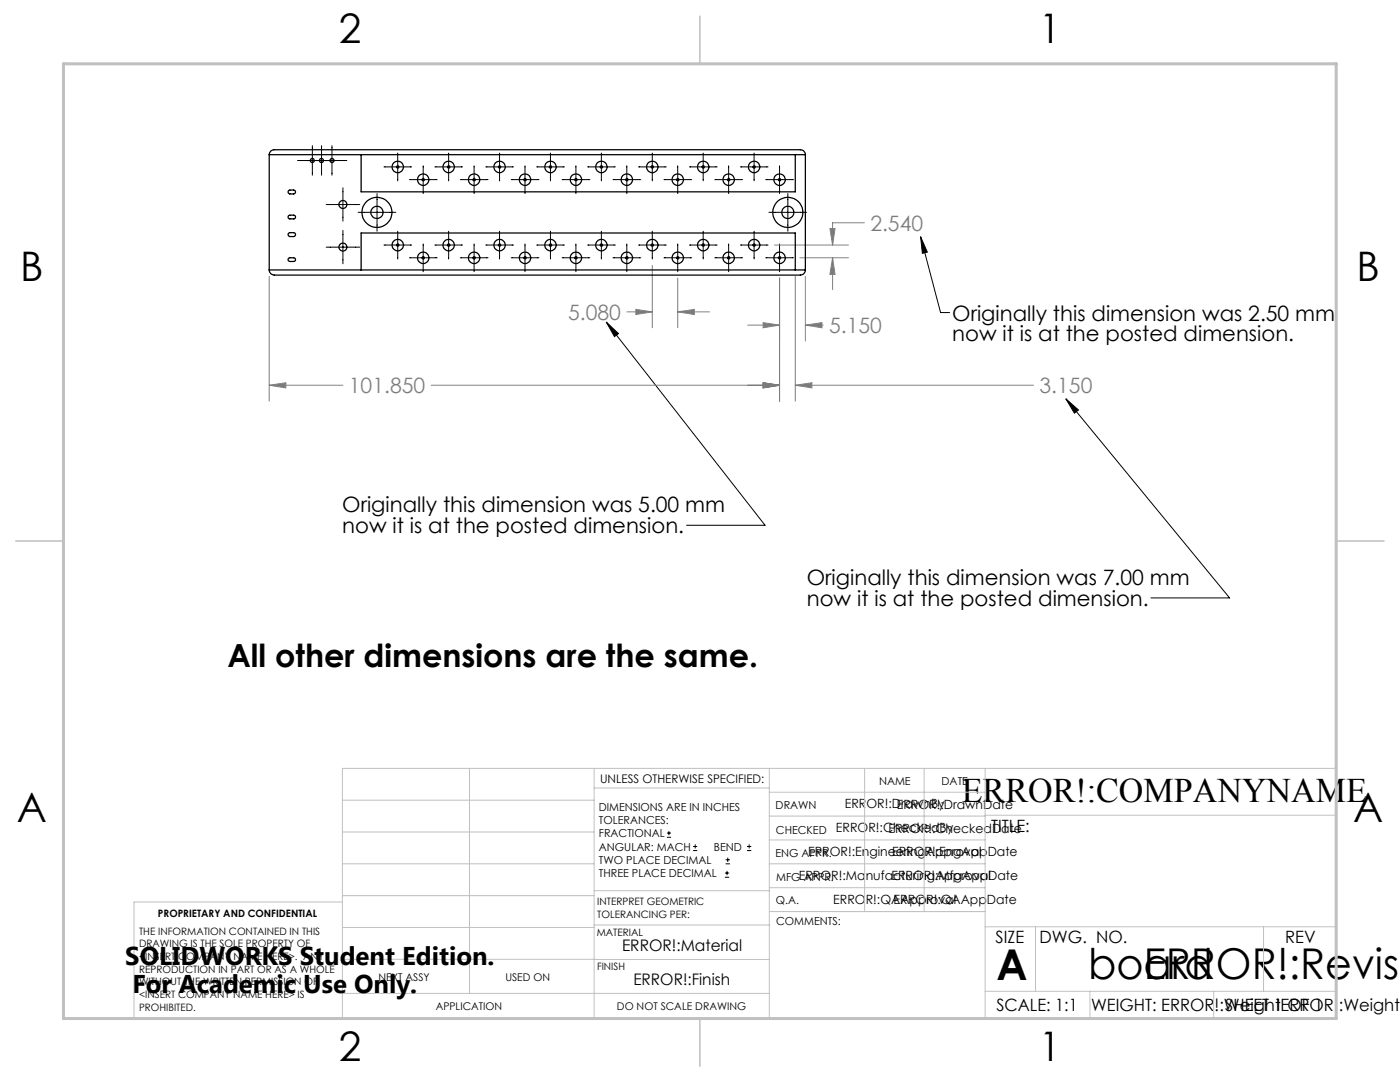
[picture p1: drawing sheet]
<svg xmlns="http://www.w3.org/2000/svg" width="279mm" height="216mm" viewBox="0 0 279 216" stroke-linecap="round" stroke-linejoin="round" font-family="sans-serif">
<g fill="none" stroke="#000" stroke-width=".2">
<path d="M59.4 32h9.8M62.3 29.1v5.9M64.2 29.1v5.9M66.3 29.1v5.9M68.4 37.5v6.6M75.2 38.6v7.5M76.6 33.3h5.6M79.4 30.6v5.5M81.7 35.8h5.5M84.5 33.1v5.5M86.8 33.3h5.5M89.5 30.6v5.5"/>
<path d="M91.9 35.8h5.5M94.6 33.1v5.5M96.9 33.3h5.6M99.7 30.6v5.5M102 35.8h5.6M104.8 33.1v5.5M107.1 33.3h5.5M109.9 30.6v5.5M112.2 35.8h5.5M114.9 33.1v5.5M117.3 33.3h5.5M120 30.6v5.5"/>
<path d="M122.3 35.8h5.6M125.1 33.1v5.5M127.4 33.3h5.6M130.2 30.6v5.5M132.5 35.8h5.5M135.3 33.1v5.5M137.6 33.3h5.5M140.3 30.6v5.5M142.7 35.8h5.5M145.4 33.1v5.5M147.7 33.3h5.6M150.5 30.6v5.5"/>
<path d="M152.8 35.8h5.6M155.6 33.1v5.5M157.2 38.6v7.5M65.1 49.3h6.7M65.1 40.8h6.7M68.4 46v6.6M71.5 42.4h7.5M76.6 48.9h5.6M79.4 46.1v5.6M81.7 51.4h5.5M84.5 48.7v5.5M86.8 48.9h5.5"/>
<path d="M89.5 46.1v5.6M91.9 51.4h5.5M94.6 48.7v5.5M96.9 48.9h5.6M99.7 46.1v5.6M102 51.4h5.6M104.8 48.7v5.5M107.1 48.9h5.5M109.9 46.1v5.6M112.2 51.4h5.5M114.9 48.7v5.5M117.3 48.9h5.5"/>
<path d="M120 46.1v5.6M122.3 51.4h5.6M125.1 48.7v5.5M127.4 48.9h5.6M130.2 46.1v5.6M132.5 51.4h5.5M135.3 48.7v5.5M137.6 48.9h5.5M140.3 46.1v5.6M142.7 51.4h5.5M145.4 48.7v5.5M147.7 48.9h5.6"/>
<path d="M150.5 46.1v5.6M152.8 51.4h5.6M153.5 42.4h7.5M155.6 48.7v5.5M183.7 47.2l4 15.2h1.8M183.7 47.2l1.4 3.1-1 .3zM121 64.3l31.7 40.5h-15.7M121 64.3l2.4 2.3-.8 .6zM212.7 79.6l2.5 2.2-.8 .6zM212.7 79.6l32.7 39.7h-15.7M133.1 167.1h.8M133.1 166.2h.8"/>
<path d="M133.5 165.8v.9M138.3 169.7h.8M138.3 168.9h.8M138.7 168.5v.8M144.7 175h.8M144.7 174.2h.8M144.8 172.4h.9M144.8 171.6h.9M145.1 173.8v.8M145.2 171.1v.9M149.1 169.7h.8M149.1 168.9h.8"/>
<path d="M149.5 168.5v.8"/>
</g>
<g fill="none" stroke="#808080" stroke-width=".2">
<path d="M53.7 55.1v24.9M130.2 53v12.4M135.3 55.5v9.9M154.6 48.9h14.7M155.6 55.5v24.5M158.7 55.1v24.9M159.6 51.4h9.7M160.7 55.1v13M165.6 45.6h1.1l-.5 3.3zM166.2 51.4l.5 3.4h-1.1zM166.2 51.4v6.4M172.5 44.4h-6.3v4.5"/>
<path d="M53.7 76.9l3.3-.5v1zM53.7 76.9h14.7M86 76.9h69.6M125.1 62.2h5.1M126.9 61.7l3.3 .5-3.3 .6zM135.3 62.2l3.3-.5v1.1zM135.3 62.2h6.3M149.2 64.9h6.4M152.3 76.4l3.3 .5-3.3 .5zM152.3 64.4l3.3 .5-3.3 .5zM158.7 76.9l3.3-.5v1zM158.7 76.9h47.6"/>
<path d="M160.7 64.9l3.3-.5v1zM160.7 64.9h3.6"/>
</g>
<g fill="none" stroke="#c0c0c0" stroke-width=".2">
<path d="M68.3 159.7h50.3M93.7 153.3v44.9M118.6 153.3v49.9M118.6 157.2h34.9M153.5 153.3v49.9M153.5 158.1h43.1M172.5 153.3v28.6M184.4 153.3v28.6M196.6 153.3v49.9M68.3 180h-41.6v23.2h240v-49.9h-198.4v49.9M68.3 178.7h50.3M68.3 172.4h50.3"/>
<path d="M68.3 166h50.3M118.6 177.7h35M153.5 167.6h43.1M153.5 162.8h43.1M153.5 172.4h43.1M153.5 177.1h43.1M196.6 162.7h70.1M68.3 198.2h85.2M68.3 191.4l85.2 .1M68.3 185.1h50.3M118.6 184.6h35M153.6 181.9h43"/>
<path d="M196.6 197.8h70.1M196.6 184.9h70.1M206.7 184.9v12.9M217.5 197.8v5.4M242.2 197.8v5.4M252.2 184.9v12.9"/>
</g>
<path d="M139.7 3.2v9.5M3.1 107.9h9.6M266.7 107.9h9.5M139.7 203.2v9.6" fill="none" stroke="#c0c0c0" stroke-width=".3"/>
<path d="M12.7 12.7h254v190.5h-254z" fill="none" stroke="#c0c0c0" stroke-width=".6"/>
<path d="M212.7 79.6l2.5 2.2-.8 .6zM121 64.3l2.4 2.3-.8 .6zM183.7 47.2l1.4 3.1-1 .3z" fill="#000"/>
<path d="M152.3 76.4l3.3 .5-3.3 .5zM158.7 76.9l3.3-.5v1zM152.3 64.4l3.3 .5-3.3 .5zM160.7 64.9l3.3-.5v1zM152.3 76.4l3.3 .5-3.3 .5zM53.7 76.9l3.3-.5v1zM166.2 51.4l.5 3.4h-1.1zM165.6 45.6h1.1l-.5 3.3zM135.3 62.2l3.3-.5v1.1zM126.9 61.7l3.3 .5-3.3 .6z" fill="#808080"/>
<g fill="none" stroke="#000" stroke-width=".25">
<path d="M53.7 30.9a.96 .96 0 0 1 1-1h105a.96 .96 0 0 1 1 1M53.7 30.9v23M53.7 30.9h107M57.6 38l1-.1a.39 .39 0 0 1 .4 .4 .39 .39 0 0 1-.4 .4h-.9l-.2-.2zM72.1 30.9v7.4h86.6v-7.4M160.7 30.9v23M53.7 53.9a1.02 1.02 0 0 0 1 1h105a1.02 1.02 0 0 0 1-1M53.7 53.9h107M57.6 46.5l1-.1a.39 .39 0 0 1 .4 .4 .39 .39 0 0 1-.4 .4h-.9l-.2-.2zM57.6 51.5l1-.1a.37 .37 0 0 1 .4 .4 .37 .37 0 0 1-.4 .4l-.9-.1-.2-.1zM57.6 43l1-.1a.37 .37 0 0 1 .4 .4 .37 .37 0 0 1-.4 .4h-.9l-.2-.2zM72.1 53.9v-7.4h86.6v7.4"/>
<circle cx="62.3" cy="32" r=".4"/>
<circle cx="64.1" cy="32" r=".41"/>
<circle cx="66.3" cy="32" r=".41"/>
<circle cx="79.4" cy="33.3" r="1.15"/>
<circle cx="79.4" cy="33.3" r=".23"/>
<circle cx="84.5" cy="35.8" r="1.15"/>
<circle cx="84.5" cy="35.8" r=".23"/>
<circle cx="89.6" cy="33.3" r="1.15"/>
<circle cx="89.6" cy="33.3" r=".23"/>
<circle cx="94.6" cy="35.8" r="1.15"/>
<circle cx="94.6" cy="35.8" r=".23"/>
<circle cx="99.7" cy="33.3" r="1.15"/>
<circle cx="99.7" cy="33.3" r=".23"/>
<circle cx="104.8" cy="35.8" r="1.15"/>
<circle cx="104.8" cy="35.8" r=".23"/>
<circle cx="109.9" cy="33.3" r="1.15"/>
<circle cx="109.9" cy="33.3" r=".23"/>
<circle cx="115" cy="35.8" r="1.15"/>
<circle cx="115" cy="35.8" r=".23"/>
<circle cx="120" cy="33.3" r="1.15"/>
<circle cx="120" cy="33.3" r=".23"/>
<circle cx="125.1" cy="35.8" r="1.15"/>
<circle cx="125.1" cy="35.8" r=".23"/>
<circle cx="130.2" cy="33.3" r="1.15"/>
<circle cx="130.2" cy="33.3" r=".23"/>
<circle cx="135.3" cy="35.8" r="1.15"/>
<circle cx="135.3" cy="35.8" r=".23"/>
<circle cx="140.4" cy="33.3" r="1.15"/>
<circle cx="140.4" cy="33.3" r=".23"/>
<circle cx="145.4" cy="35.8" r="1.15"/>
<circle cx="145.4" cy="35.8" r=".23"/>
<circle cx="150.5" cy="33.3" r="1.15"/>
<circle cx="150.5" cy="33.3" r=".23"/>
<circle cx="155.6" cy="35.8" r="1.15"/>
<circle cx="155.6" cy="35.8" r=".23"/>
<circle cx="68.4" cy="40.8" r=".8"/>
<circle cx="68.4" cy="49.3" r=".8"/>
<circle cx="75.2" cy="42.4" r="1.22"/>
<circle cx="75.2" cy="42.4" r="3"/>
<circle cx="79.4" cy="48.9" r="1.15"/>
<circle cx="79.4" cy="48.9" r=".23"/>
<circle cx="84.5" cy="51.4" r="1.15"/>
<circle cx="84.5" cy="51.4" r=".23"/>
<circle cx="89.6" cy="48.9" r="1.15"/>
<circle cx="89.6" cy="48.9" r=".23"/>
<circle cx="94.6" cy="51.4" r="1.15"/>
<circle cx="94.6" cy="51.4" r=".23"/>
<circle cx="99.7" cy="48.9" r="1.15"/>
<circle cx="99.7" cy="48.9" r=".23"/>
<circle cx="104.8" cy="51.4" r="1.15"/>
<circle cx="104.8" cy="51.4" r=".23"/>
<circle cx="109.9" cy="48.9" r="1.15"/>
<circle cx="109.9" cy="48.9" r=".23"/>
<circle cx="115" cy="51.4" r="1.15"/>
<circle cx="115" cy="51.4" r=".23"/>
<circle cx="120" cy="48.9" r="1.15"/>
<circle cx="120" cy="48.9" r=".23"/>
<circle cx="125.1" cy="51.4" r="1.15"/>
<circle cx="125.1" cy="51.4" r=".23"/>
<circle cx="130.2" cy="48.9" r="1.15"/>
<circle cx="130.2" cy="48.9" r=".23"/>
<circle cx="135.3" cy="51.4" r="1.15"/>
<circle cx="135.3" cy="51.4" r=".23"/>
<circle cx="140.4" cy="48.9" r="1.15"/>
<circle cx="140.4" cy="48.9" r=".23"/>
<circle cx="145.4" cy="51.4" r="1.15"/>
<circle cx="145.4" cy="51.4" r=".23"/>
<circle cx="150.5" cy="48.9" r="1.15"/>
<circle cx="150.5" cy="48.9" r=".23"/>
<circle cx="155.6" cy="51.4" r="1.15"/>
<circle cx="155.6" cy="51.4" r=".23"/>
<circle cx="157.2" cy="42.4" r="1.21"/>
<circle cx="157.2" cy="42.4" r="3"/>
</g>
<g font-size="8.5">
<text x="198.9" y="195.5">A</text>
<text x="217.2" y="195.4">board</text>
<text x="228.3" y="195.4">ERROR!:Revisi</text>
</g>
<g font-size="8.1">
<text x="67.6" y="8.5">2</text>
<text x="207.3" y="8.5">1</text>
<text x="4" y="56.2">B</text>
<text x="270.7" y="56.2">B</text>
<text x="3.3" y="164.1">A</text>
<text x="270" y="164.1">A</text>
<text x="67.6" y="211.7">2</text>
<text x="207.3" y="211.7">1</text>
</g>
<text font-size="6.9" x="191.9" y="160.1">ERROR!:COMPANYNAME</text>
<text font-size="6.3" x="45.4" y="133.1">All other dimensions are the same.</text>
<g font-size="5.1">
<text x="25" y="192.5">SOLIDWORKS Student Edition.</text>
<text x="26.4" y="198.1">For Academic Use Only.</text>
</g>
<g font-size="4.2" fill="#808080">
<text x="173.7" y="46">2.540</text>
<text x="113.4" y="63.8">5.080</text>
<text x="165.5" y="66.5">5.150</text>
<text x="69.6" y="78.5">101.850</text>
<text x="207.5" y="78.5">3.150</text>
</g>
<g font-size="4.2">
<text x="190" y="64">Originally this dimension was 2.50 mm</text>
<text x="190" y="68.1">now it is at the posted dimension.</text>
<text x="68.3" y="102.3">Originally this dimension was 5.00 mm</text>
<text x="68.3" y="106.4">now it is at the posted dimension.</text>
<text x="161" y="116.8">Originally this dimension was 7.00 mm</text>
<text x="161" y="120.9">now it is at the posted dimension.</text>
</g>
<g font-size="3.4">
<text x="197.8" y="166">TITLE:</text>
<text x="198.7" y="188.1">SIZE</text>
<text x="207.5" y="188.1">DWG. NO.</text>
<text x="256.5" y="188.2">REV</text>
<text x="198.8" y="201.7">SCALE: 1:1</text>
<text x="217.7" y="201.8">WEIGHT: ERROR!:WeightERROR!:Weight</text>
<text x="244.5" y="201.7">SHEET 1 OF 1</text>
</g>
<g font-size="3.2">
<text x="124.1" y="189.8">ERROR!:Material</text>
<text x="126.4" y="196.6">ERROR!:Finish</text>
</g>
<g font-size="2.5">
<text x="168.6" y="161.3">ERROR!:DrawnBy</text>
<text x="179" y="161.4">ERROR!:DrawnDate</text>
<text x="166.8" y="166.1">ERROR!:CheckedBy</text>
<text x="177.3" y="166.2">ERROR!:CheckedDate</text>
<text x="161.3" y="170.8">ERROR!:EngineeringApproval</text>
<text x="178" y="170.8">ERROR!:EngAppDate</text>
<text x="159.4" y="175.6">ERROR!:ManufacturingApproval</text>
<text x="177.9" y="175.6">ERROR!:MfgAppDate</text>
<text x="166.3" y="180.4">ERROR!:QAApproval</text>
<text x="178.3" y="180.3">ERROR!:QAAppDate</text>
</g>
<text font-size="2.4" x="119.8" y="156.2">UNLESS OTHERWISE SPECIFIED:</text>
<g font-size="2.2">
<text x="119.5" y="161.8">DIMENSIONS ARE IN INCHES</text>
<text x="154.8" y="161.4">DRAWN</text>
<text x="175.4" y="156.6">NAME</text>
<text x="187.9" y="156.7">DATE</text>
<text x="119.5" y="164.4">TOLERANCES:</text>
<text x="119.5" y="167.1">FRACTIONAL</text>
<text x="154.9" y="166.3">CHECKED</text>
<text x="119.5" y="169.7">ANGULAR: MACH</text>
<text x="119.5" y="172.4">TWO PLACE DECIMAL</text>
<text x="142.5" y="169.7">BEND</text>
<text x="154.8" y="171">ENG APPR.</text>
<text x="119.5" y="175">THREE PLACE DECIMAL</text>
<text x="154.9" y="175.7">MFG APPR.</text>
<text x="154.9" y="180.4">Q.A.</text>
<text x="154.9" y="184.6">COMMENTS:</text>
</g>
<g font-size="2.1">
<text x="75.5" y="195.7">NEXT ASSY</text>
<text x="100.9" y="195.7">USED ON</text>
<text x="86.9" y="201.5">APPLICATION</text>
<text x="123.1" y="201.6">DO NOT SCALE DRAWING</text>
</g>
<g font-size="2">
<text x="31.5" y="182.9">PROPRIETARY AND CONFIDENTIAL</text>
<text x="119.2" y="180.6">INTERPRET GEOMETRIC</text>
<text x="119.2" y="183.1">TOLERANCING PER:</text>
<text x="27.8" y="186.5">THE INFORMATION CONTAINED IN THIS</text>
<text x="27.8" y="189">DRAWING IS THE SOLE PROPERTY OF</text>
<text x="27.8" y="191.6">&lt;INSERT COMPANY NAME HERE&gt;. ANY</text>
<text x="119.1" y="186.7">MATERIAL</text>
<text x="27.8" y="194.1">REPRODUCTION IN PART OR AS A WHOLE</text>
<text x="27.8" y="196.6">WITHOUT THE WRITTEN PERMISSION OF</text>
<text x="119.1" y="193.5">FINISH</text>
<text x="27.8" y="199.1">&lt;INSERT COMPANY NAME HERE&gt; IS</text>
<text x="27.8" y="201.7">PROHIBITED.</text>
</g>
</svg>
